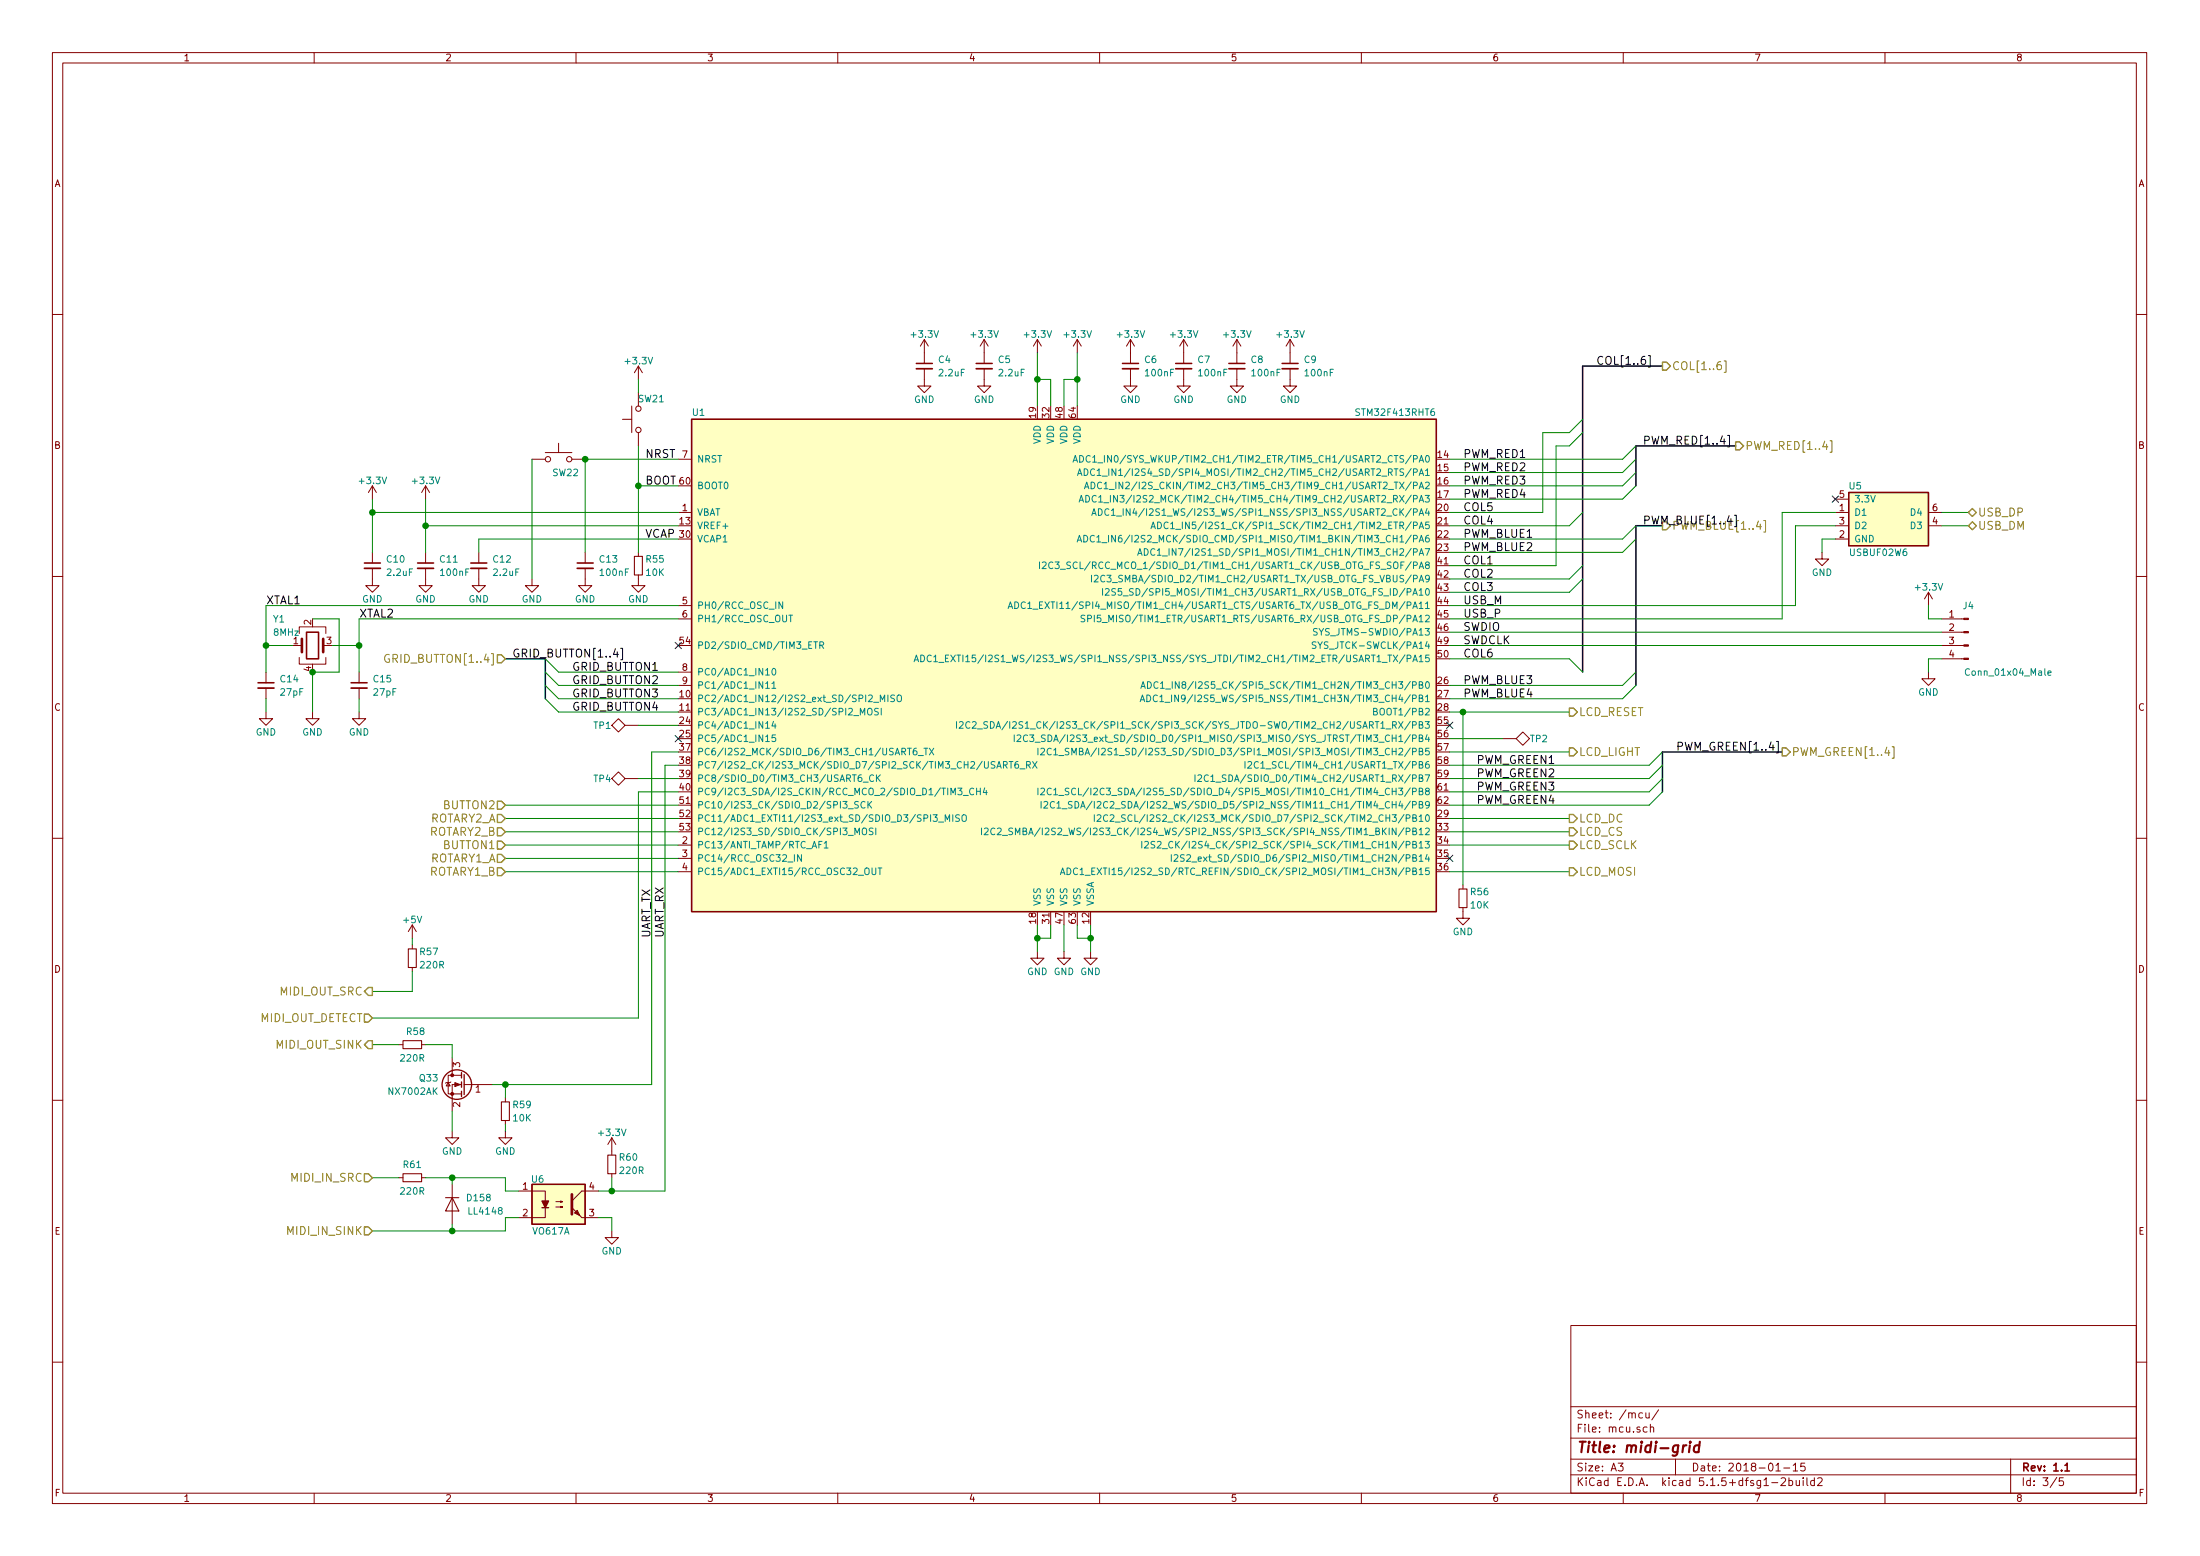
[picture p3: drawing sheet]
EESchema Schematic File Version 4
EELAYER 30 0
EELAYER END
$Descr A3 16535 11693
encoding utf-8
Sheet 3 5
Title "midi-grid"
Date "2018-01-15"
Rev "1.1"
Comp ""
Comment1 ""
Comment2 ""
Comment3 ""
Comment4 ""
$EndDescr
$Comp
L project_library:STM32F411RCTx U1
U 1 1
P 8000 5050
F 0 "U1" H 5200 6975 50  0000 L BNN
F 1 "STM32F413RHT6" H 10800 6975 50  0000 R BNN
F 2 "project_library:LQFP-64_10x10mm_Pitch0.5mm" H 10800 6925 50  0001 R TNN
F 3 "" H 8000 5050 50  0001 C CNN
	1    8000 5050
	1    0    0    -1  
$EndComp
Text Label 11000 3450 0    60   ~ 0
PWM_RED1
Text Label 11000 3550 0    60   ~ 0
PWM_RED2
Text Label 11000 3650 0    60   ~ 0
PWM_RED3
Text Label 11000 3750 0    60   ~ 0
PWM_RED4
Entry Wire Line
	12200 3450 12300 3350
Entry Wire Line
	12200 3550 12300 3450
Entry Wire Line
	12200 3650 12300 3550
Entry Wire Line
	12200 3750 12300 3650
Text HLabel 13050 3350 2    60   Output ~ 0
PWM_RED[1..4]
Text Label 11100 5750 0    60   ~ 0
PWM_GREEN1
Text Label 11100 5850 0    60   ~ 0
PWM_GREEN2
Text Label 11100 5950 0    60   ~ 0
PWM_GREEN3
Text Label 11100 6050 0    60   ~ 0
PWM_GREEN4
Entry Wire Line
	12200 4050 12300 3950
Entry Wire Line
	12200 4150 12300 4050
Entry Wire Line
	12200 5150 12300 5050
Entry Wire Line
	12200 5250 12300 5150
Text HLabel 13400 5650 2    60   Output ~ 0
PWM_GREEN[1..4]
Text Label 11000 4050 0    60   ~ 0
PWM_BLUE1
Text Label 11000 4150 0    60   ~ 0
PWM_BLUE2
Text Label 11000 5150 0    60   ~ 0
PWM_BLUE3
Text Label 11000 5250 0    60   ~ 0
PWM_BLUE4
Entry Wire Line
	12400 5750 12500 5650
Entry Wire Line
	12400 5850 12500 5750
Entry Wire Line
	12400 5950 12500 5850
Entry Wire Line
	12400 6050 12500 5950
Text HLabel 12500 3950 2    60   Output ~ 0
PWM_BLUE[1..4]
$Comp
L project_library:GND #PWR091
U 1 1
P 8000 7150
F 0 "#PWR091" H 8000 6900 50  0001 C CNN
F 1 "GND" H 8000 7000 50  0000 C CNN
F 2 "" H 8000 7150 50  0001 C CNN
F 3 "" H 8000 7150 50  0001 C CNN
	1    8000 7150
	1    0    0    -1  
$EndComp
$Comp
L project_library:GND #PWR092
U 1 1
P 8200 7150
F 0 "#PWR092" H 8200 6900 50  0001 C CNN
F 1 "GND" H 8200 7000 50  0000 C CNN
F 2 "" H 8200 7150 50  0001 C CNN
F 3 "" H 8200 7150 50  0001 C CNN
	1    8200 7150
	1    0    0    -1  
$EndComp
$Comp
L project_library:GND #PWR093
U 1 1
P 7800 7150
F 0 "#PWR093" H 7800 6900 50  0001 C CNN
F 1 "GND" H 7800 7000 50  0000 C CNN
F 2 "" H 7800 7150 50  0001 C CNN
F 3 "" H 7800 7150 50  0001 C CNN
	1    7800 7150
	1    0    0    -1  
$EndComp
$Comp
L project_library:+3.3V #PWR094
U 1 1
P 7800 2650
F 0 "#PWR094" H 7800 2500 50  0001 C CNN
F 1 "+3.3V" H 7800 2790 50  0000 C CNN
F 2 "" H 7800 2650 50  0001 C CNN
F 3 "" H 7800 2650 50  0001 C CNN
	1    7800 2650
	1    0    0    -1  
$EndComp
$Comp
L project_library:+3.3V #PWR095
U 1 1
P 8100 2650
F 0 "#PWR095" H 8100 2500 50  0001 C CNN
F 1 "+3.3V" H 8100 2790 50  0000 C CNN
F 2 "" H 8100 2650 50  0001 C CNN
F 3 "" H 8100 2650 50  0001 C CNN
	1    8100 2650
	1    0    0    -1  
$EndComp
Text Label 11000 4750 0    60   ~ 0
SWDIO
Text Label 11000 4850 0    60   ~ 0
SWDCLK
$Comp
L project_library:Conn_01x04_Male J4
U 1 1
P 14800 4750
F 0 "J4" H 14800 4950 50  0000 C CNN
F 1 "Conn_01x04_Male" H 14500 4450 50  0000 C CNN
F 2 "project_library:Molex_KK-6410-04_04x2.54mm_Straight" H 14800 4750 50  0001 C CNN
F 3 "" H 14800 4750 50  0001 C CNN
	1    14800 4750
	-1   0    0    -1  
$EndComp
$Comp
L project_library:+3.3V #PWR096
U 1 1
P 14500 4550
F 0 "#PWR096" H 14500 4400 50  0001 C CNN
F 1 "+3.3V" H 14500 4690 50  0000 C CNN
F 2 "" H 14500 4550 50  0001 C CNN
F 3 "" H 14500 4550 50  0001 C CNN
	1    14500 4550
	1    0    0    -1  
$EndComp
$Comp
L project_library:GND #PWR097
U 1 1
P 14500 5050
F 0 "#PWR097" H 14500 4800 50  0001 C CNN
F 1 "GND" H 14500 4900 50  0000 C CNN
F 2 "" H 14500 5050 50  0001 C CNN
F 3 "" H 14500 5050 50  0001 C CNN
	1    14500 5050
	1    0    0    -1  
$EndComp
Text Label 4300 5050 0    60   ~ 0
GRID_BUTTON1
Text Label 4300 5150 0    60   ~ 0
GRID_BUTTON2
Text Label 4300 5250 0    60   ~ 0
GRID_BUTTON3
Text Label 4300 5350 0    60   ~ 0
GRID_BUTTON4
Entry Wire Line
	4200 5050 4100 4950
Entry Wire Line
	4200 5150 4100 5050
Entry Wire Line
	4200 5250 4100 5150
Entry Wire Line
	4200 5350 4100 5250
Text HLabel 3800 4950 0    60   Input ~ 0
GRID_BUTTON[1..4]
Text HLabel 14800 3850 2    60   BiDi ~ 0
USB_DP
Text HLabel 14800 3950 2    60   BiDi ~ 0
USB_DM
Text Label 11000 4250 0    60   ~ 0
COL1
Text Label 11000 4350 0    60   ~ 0
COL2
Text Label 11000 4450 0    60   ~ 0
COL3
Text Label 11000 3950 0    60   ~ 0
COL4
Text Label 11000 3850 0    60   ~ 0
COL5
Text Label 11000 4950 0    60   ~ 0
COL6
$Comp
L project_library:USBUF U5
U 1 1
P 14200 3850
F 0 "U5" H 13950 4050 50  0000 C CNN
F 1 "USBUF02W6" H 13900 3550 50  0000 L CNN
F 2 "project_library:SOT-363_SC-70-6" H 14200 3500 50  0001 C CNN
F 3 "" H 14200 3850 50  0001 C CNN
F 4 "http://uk.farnell.com/stmicroelectronics/usbuf02w6/filter-low-pass-1ghz-sot-323-6/dp/2341659" H 14200 3850 60  0001 C CNN "Catalog link"
	1    14200 3850
	1    0    0    -1  
$EndComp
$Comp
L project_library:GND #PWR098
U 1 1
P 13700 4150
F 0 "#PWR098" H 13700 3900 50  0001 C CNN
F 1 "GND" H 13700 4000 50  0000 C CNN
F 2 "" H 13700 4150 50  0001 C CNN
F 3 "" H 13700 4150 50  0001 C CNN
	1    13700 4150
	1    0    0    -1  
$EndComp
Text HLabel 3800 6350 0    60   Input ~ 0
BUTTON1
Text HLabel 3800 6050 0    60   Input ~ 0
BUTTON2
Text HLabel 3800 6450 0    60   Input ~ 0
ROTARY1_A
Text HLabel 3800 6550 0    60   Input ~ 0
ROTARY1_B
Text HLabel 3800 6150 0    60   Input ~ 0
ROTARY2_A
Text HLabel 3800 6250 0    60   Input ~ 0
ROTARY2_B
$Comp
L project_library:C_Small C6
U 1 1
P 8500 2750
F 0 "C6" H 8600 2800 50  0000 L CNN
F 1 "100nF" H 8600 2700 50  0000 L CNN
F 2 "project_library:C_0603" H 8500 2750 50  0001 C CNN
F 3 "" H 8500 2750 50  0001 C CNN
	1    8500 2750
	1    0    0    -1  
$EndComp
$Comp
L project_library:GND #PWR099
U 1 1
P 8500 2850
F 0 "#PWR099" H 8500 2600 50  0001 C CNN
F 1 "GND" H 8500 2700 50  0000 C CNN
F 2 "" H 8500 2850 50  0001 C CNN
F 3 "" H 8500 2850 50  0001 C CNN
	1    8500 2850
	1    0    0    -1  
$EndComp
$Comp
L project_library:+3.3V #PWR0100
U 1 1
P 8500 2650
F 0 "#PWR0100" H 8500 2500 50  0001 C CNN
F 1 "+3.3V" H 8500 2790 50  0000 C CNN
F 2 "" H 8500 2650 50  0001 C CNN
F 3 "" H 8500 2650 50  0001 C CNN
	1    8500 2650
	1    0    0    -1  
$EndComp
$Comp
L project_library:C_Small C7
U 1 1
P 8900 2750
F 0 "C7" H 9000 2800 50  0000 L CNN
F 1 "100nF" H 9000 2700 50  0000 L CNN
F 2 "project_library:C_0603" H 8900 2750 50  0001 C CNN
F 3 "" H 8900 2750 50  0001 C CNN
	1    8900 2750
	1    0    0    -1  
$EndComp
$Comp
L project_library:GND #PWR0101
U 1 1
P 8900 2850
F 0 "#PWR0101" H 8900 2600 50  0001 C CNN
F 1 "GND" H 8900 2700 50  0000 C CNN
F 2 "" H 8900 2850 50  0001 C CNN
F 3 "" H 8900 2850 50  0001 C CNN
	1    8900 2850
	1    0    0    -1  
$EndComp
$Comp
L project_library:+3.3V #PWR0102
U 1 1
P 8900 2650
F 0 "#PWR0102" H 8900 2500 50  0001 C CNN
F 1 "+3.3V" H 8900 2790 50  0000 C CNN
F 2 "" H 8900 2650 50  0001 C CNN
F 3 "" H 8900 2650 50  0001 C CNN
	1    8900 2650
	1    0    0    -1  
$EndComp
$Comp
L project_library:C_Small C8
U 1 1
P 9300 2750
F 0 "C8" H 9400 2800 50  0000 L CNN
F 1 "100nF" H 9400 2700 50  0000 L CNN
F 2 "project_library:C_0603" H 9300 2750 50  0001 C CNN
F 3 "" H 9300 2750 50  0001 C CNN
	1    9300 2750
	1    0    0    -1  
$EndComp
$Comp
L project_library:GND #PWR0103
U 1 1
P 9300 2850
F 0 "#PWR0103" H 9300 2600 50  0001 C CNN
F 1 "GND" H 9300 2700 50  0000 C CNN
F 2 "" H 9300 2850 50  0001 C CNN
F 3 "" H 9300 2850 50  0001 C CNN
	1    9300 2850
	1    0    0    -1  
$EndComp
$Comp
L project_library:+3.3V #PWR0104
U 1 1
P 9300 2650
F 0 "#PWR0104" H 9300 2500 50  0001 C CNN
F 1 "+3.3V" H 9300 2790 50  0000 C CNN
F 2 "" H 9300 2650 50  0001 C CNN
F 3 "" H 9300 2650 50  0001 C CNN
	1    9300 2650
	1    0    0    -1  
$EndComp
$Comp
L project_library:C_Small C9
U 1 1
P 9700 2750
F 0 "C9" H 9800 2800 50  0000 L CNN
F 1 "100nF" H 9800 2700 50  0000 L CNN
F 2 "project_library:C_0603" H 9700 2750 50  0001 C CNN
F 3 "" H 9700 2750 50  0001 C CNN
	1    9700 2750
	1    0    0    -1  
$EndComp
$Comp
L project_library:GND #PWR0105
U 1 1
P 9700 2850
F 0 "#PWR0105" H 9700 2600 50  0001 C CNN
F 1 "GND" H 9700 2700 50  0000 C CNN
F 2 "" H 9700 2850 50  0001 C CNN
F 3 "" H 9700 2850 50  0001 C CNN
	1    9700 2850
	1    0    0    -1  
$EndComp
$Comp
L project_library:+3.3V #PWR0106
U 1 1
P 9700 2650
F 0 "#PWR0106" H 9700 2500 50  0001 C CNN
F 1 "+3.3V" H 9700 2790 50  0000 C CNN
F 2 "" H 9700 2650 50  0001 C CNN
F 3 "" H 9700 2650 50  0001 C CNN
	1    9700 2650
	1    0    0    -1  
$EndComp
Text HLabel 11800 6550 2    60   Output ~ 0
LCD_MOSI
Text HLabel 11800 6350 2    60   Output ~ 0
LCD_SCLK
Text HLabel 11800 5650 2    60   Output ~ 0
LCD_LIGHT
Text HLabel 11800 6150 2    60   Output ~ 0
LCD_DC
Text HLabel 11800 6250 2    60   Output ~ 0
LCD_CS
Text HLabel 11800 5350 2    60   Output ~ 0
LCD_RESET
Entry Wire Line
	11800 3950 11900 3850
Entry Wire Line
	11800 3250 11900 3150
Entry Wire Line
	11800 3350 11900 3250
Entry Wire Line
	11800 4350 11900 4250
Entry Wire Line
	11800 4450 11900 4350
Entry Wire Line
	11800 4950 11900 5050
Text HLabel 12500 2750 2    60   Output ~ 0
COL[1..6]
$Comp
L project_library:C_Small C12
U 1 1
P 3600 4250
F 0 "C12" H 3700 4300 50  0000 L CNN
F 1 "2.2uF" H 3700 4200 50  0000 L CNN
F 2 "project_library:C_0603" H 3600 4250 50  0001 C CNN
F 3 "" H 3600 4250 50  0001 C CNN
	1    3600 4250
	1    0    0    -1  
$EndComp
$Comp
L project_library:C_Small C10
U 1 1
P 2800 4250
F 0 "C10" H 2900 4300 50  0000 L CNN
F 1 "2.2uF" H 2900 4200 50  0000 L CNN
F 2 "project_library:C_0603" H 2800 4250 50  0001 C CNN
F 3 "" H 2800 4250 50  0001 C CNN
	1    2800 4250
	1    0    0    -1  
$EndComp
$Comp
L project_library:C_Small C11
U 1 1
P 3200 4250
F 0 "C11" H 3300 4300 50  0000 L CNN
F 1 "100nF" H 3300 4200 50  0000 L CNN
F 2 "project_library:C_0603" H 3200 4250 50  0001 C CNN
F 3 "" H 3200 4250 50  0001 C CNN
	1    3200 4250
	1    0    0    -1  
$EndComp
$Comp
L project_library:GND #PWR0107
U 1 1
P 3600 4350
F 0 "#PWR0107" H 3600 4100 50  0001 C CNN
F 1 "GND" H 3600 4200 50  0000 C CNN
F 2 "" H 3600 4350 50  0001 C CNN
F 3 "" H 3600 4350 50  0001 C CNN
	1    3600 4350
	1    0    0    -1  
$EndComp
$Comp
L project_library:GND #PWR0108
U 1 1
P 3200 4350
F 0 "#PWR0108" H 3200 4100 50  0001 C CNN
F 1 "GND" H 3200 4200 50  0000 C CNN
F 2 "" H 3200 4350 50  0001 C CNN
F 3 "" H 3200 4350 50  0001 C CNN
	1    3200 4350
	1    0    0    -1  
$EndComp
$Comp
L project_library:GND #PWR0109
U 1 1
P 2800 4350
F 0 "#PWR0109" H 2800 4100 50  0001 C CNN
F 1 "GND" H 2800 4200 50  0000 C CNN
F 2 "" H 2800 4350 50  0001 C CNN
F 3 "" H 2800 4350 50  0001 C CNN
	1    2800 4350
	1    0    0    -1  
$EndComp
$Comp
L project_library:+3.3V #PWR0110
U 1 1
P 3200 3750
F 0 "#PWR0110" H 3200 3600 50  0001 C CNN
F 1 "+3.3V" H 3200 3890 50  0000 C CNN
F 2 "" H 3200 3750 50  0001 C CNN
F 3 "" H 3200 3750 50  0001 C CNN
	1    3200 3750
	1    0    0    -1  
$EndComp
$Comp
L project_library:+3.3V #PWR0111
U 1 1
P 2800 3750
F 0 "#PWR0111" H 2800 3600 50  0001 C CNN
F 1 "+3.3V" H 2800 3890 50  0000 C CNN
F 2 "" H 2800 3750 50  0001 C CNN
F 3 "" H 2800 3750 50  0001 C CNN
	1    2800 3750
	1    0    0    -1  
$EndComp
$Comp
L project_library:R_Small R55
U 1 1
P 4800 4250
F 0 "R55" H 4850 4300 50  0000 L CNN
F 1 "10K" H 4850 4200 50  0000 L CNN
F 2 "project_library:R_0603" H 4800 4250 50  0001 C CNN
F 3 "" H 4800 4250 50  0001 C CNN
	1    4800 4250
	1    0    0    -1  
$EndComp
$Comp
L project_library:GND #PWR0112
U 1 1
P 4800 4350
F 0 "#PWR0112" H 4800 4100 50  0001 C CNN
F 1 "GND" H 4800 4200 50  0000 C CNN
F 2 "" H 4800 4350 50  0001 C CNN
F 3 "" H 4800 4350 50  0001 C CNN
	1    4800 4350
	1    0    0    -1  
$EndComp
$Comp
L project_library:SW_Push SW21
U 1 1
P 4800 3150
F 0 "SW21" V 4950 2950 50  0000 L CNN
F 1 "SW_Push" H 4800 3090 50  0001 C CNN
F 2 "project_library:SW_SPST_PTS645" H 4800 3350 50  0001 C CNN
F 3 "" H 4800 3350 50  0001 C CNN
	1    4800 3150
	0    -1   -1   0   
$EndComp
$Comp
L project_library:SW_Push SW22
U 1 1
P 4200 3450
F 0 "SW22" H 4150 3350 50  0000 L CNN
F 1 "SW_Push" H 4200 3390 50  0001 C CNN
F 2 "project_library:SW_SPST_PTS645" H 4200 3650 50  0001 C CNN
F 3 "" H 4200 3650 50  0001 C CNN
	1    4200 3450
	1    0    0    -1  
$EndComp
$Comp
L project_library:GND #PWR0113
U 1 1
P 4000 4350
F 0 "#PWR0113" H 4000 4100 50  0001 C CNN
F 1 "GND" H 4000 4200 50  0000 C CNN
F 2 "" H 4000 4350 50  0001 C CNN
F 3 "" H 4000 4350 50  0001 C CNN
	1    4000 4350
	1    0    0    -1  
$EndComp
$Comp
L project_library:+3.3V #PWR0114
U 1 1
P 4800 2850
F 0 "#PWR0114" H 4800 2700 50  0001 C CNN
F 1 "+3.3V" H 4800 2990 50  0000 C CNN
F 2 "" H 4800 2850 50  0001 C CNN
F 3 "" H 4800 2850 50  0001 C CNN
	1    4800 2850
	1    0    0    -1  
$EndComp
$Comp
L project_library:C_Small C14
U 1 1
P 2000 5150
F 0 "C14" H 2100 5200 50  0000 L CNN
F 1 "27pF" H 2100 5100 50  0000 L CNN
F 2 "project_library:C_0603" H 2000 5150 50  0001 C CNN
F 3 "" H 2000 5150 50  0001 C CNN
	1    2000 5150
	1    0    0    -1  
$EndComp
$Comp
L project_library:C_Small C15
U 1 1
P 2700 5150
F 0 "C15" H 2800 5200 50  0000 L CNN
F 1 "27pF" H 2800 5100 50  0000 L CNN
F 2 "project_library:C_0603" H 2700 5150 50  0001 C CNN
F 3 "" H 2700 5150 50  0001 C CNN
	1    2700 5150
	1    0    0    -1  
$EndComp
$Comp
L project_library:GND #PWR0115
U 1 1
P 2700 5350
F 0 "#PWR0115" H 2700 5100 50  0001 C CNN
F 1 "GND" H 2700 5200 50  0000 C CNN
F 2 "" H 2700 5350 50  0001 C CNN
F 3 "" H 2700 5350 50  0001 C CNN
	1    2700 5350
	1    0    0    -1  
$EndComp
$Comp
L project_library:GND #PWR0116
U 1 1
P 2000 5350
F 0 "#PWR0116" H 2000 5100 50  0001 C CNN
F 1 "GND" H 2000 5200 50  0000 C CNN
F 2 "" H 2000 5350 50  0001 C CNN
F 3 "" H 2000 5350 50  0001 C CNN
	1    2000 5350
	1    0    0    -1  
$EndComp
$Comp
L project_library:C_Small C13
U 1 1
P 4400 4250
F 0 "C13" H 4500 4300 50  0000 L CNN
F 1 "100nF" H 4500 4200 50  0000 L CNN
F 2 "project_library:C_0603" H 4400 4250 50  0001 C CNN
F 3 "" H 4400 4250 50  0001 C CNN
	1    4400 4250
	1    0    0    -1  
$EndComp
$Comp
L project_library:GND #PWR0117
U 1 1
P 4400 4350
F 0 "#PWR0117" H 4400 4100 50  0001 C CNN
F 1 "GND" H 4400 4200 50  0000 C CNN
F 2 "" H 4400 4350 50  0001 C CNN
F 3 "" H 4400 4350 50  0001 C CNN
	1    4400 4350
	1    0    0    -1  
$EndComp
$Comp
L project_library:C_Small C4
U 1 1
P 6950 2750
F 0 "C4" H 7050 2800 50  0000 L CNN
F 1 "2.2uF" H 7050 2700 50  0000 L CNN
F 2 "project_library:C_0603" H 6950 2750 50  0001 C CNN
F 3 "" H 6950 2750 50  0001 C CNN
	1    6950 2750
	1    0    0    -1  
$EndComp
$Comp
L project_library:+3.3V #PWR0118
U 1 1
P 6950 2650
F 0 "#PWR0118" H 6950 2500 50  0001 C CNN
F 1 "+3.3V" H 6950 2790 50  0000 C CNN
F 2 "" H 6950 2650 50  0001 C CNN
F 3 "" H 6950 2650 50  0001 C CNN
	1    6950 2650
	1    0    0    -1  
$EndComp
$Comp
L project_library:GND #PWR0119
U 1 1
P 6950 2850
F 0 "#PWR0119" H 6950 2600 50  0001 C CNN
F 1 "GND" H 6950 2700 50  0000 C CNN
F 2 "" H 6950 2850 50  0001 C CNN
F 3 "" H 6950 2850 50  0001 C CNN
	1    6950 2850
	1    0    0    -1  
$EndComp
$Comp
L project_library:C_Small C5
U 1 1
P 7400 2750
F 0 "C5" H 7500 2800 50  0000 L CNN
F 1 "2.2uF" H 7500 2700 50  0000 L CNN
F 2 "project_library:C_0603" H 7400 2750 50  0001 C CNN
F 3 "" H 7400 2750 50  0001 C CNN
	1    7400 2750
	1    0    0    -1  
$EndComp
$Comp
L project_library:+3.3V #PWR0120
U 1 1
P 7400 2650
F 0 "#PWR0120" H 7400 2500 50  0001 C CNN
F 1 "+3.3V" H 7400 2790 50  0000 C CNN
F 2 "" H 7400 2650 50  0001 C CNN
F 3 "" H 7400 2650 50  0001 C CNN
	1    7400 2650
	1    0    0    -1  
$EndComp
$Comp
L project_library:GND #PWR0121
U 1 1
P 7400 2850
F 0 "#PWR0121" H 7400 2600 50  0001 C CNN
F 1 "GND" H 7400 2700 50  0000 C CNN
F 2 "" H 7400 2850 50  0001 C CNN
F 3 "" H 7400 2850 50  0001 C CNN
	1    7400 2850
	1    0    0    -1  
$EndComp
NoConn ~ 13800 3750
Text HLabel 2800 8850 0    60   Input ~ 0
MIDI_IN_SRC
Text HLabel 2800 9250 0    60   Input ~ 0
MIDI_IN_SINK
Text HLabel 2800 7450 0    60   Output ~ 0
MIDI_OUT_SRC
Text HLabel 2800 7850 0    60   Output ~ 0
MIDI_OUT_SINK
$Comp
L project_library:R_Small R57
U 1 1
P 3100 7200
F 0 "R57" H 3150 7250 50  0000 L CNN
F 1 "220R" H 3150 7150 50  0000 L CNN
F 2 "project_library:R_0603" H 3100 7200 50  0001 C CNN
F 3 "" H 3100 7200 50  0001 C CNN
	1    3100 7200
	1    0    0    -1  
$EndComp
$Comp
L project_library:R_Small R58
U 1 1
P 3100 7850
F 0 "R58" V 3000 7800 50  0000 L CNN
F 1 "220R" V 3200 7850 50  0000 C CNN
F 2 "project_library:R_0603" H 3100 7850 50  0001 C CNN
F 3 "" H 3100 7850 50  0001 C CNN
	1    3100 7850
	0    1    1    0   
$EndComp
$Comp
L project_library:2N7002 Q33
U 1 1
P 3500 8150
F 0 "Q33" H 3700 8200 50  0000 L CNN
F 1 "NX7002AK" H 3700 8100 50  0000 L CNN
F 2 "project_library:SOT-23" H 3700 8075 50  0001 L CIN
F 3 "" H 3500 8150 50  0001 L CNN
	1    3500 8150
	-1   0    0    -1  
$EndComp
$Comp
L project_library:R_Small R59
U 1 1
P 3800 8350
F 0 "R59" H 3750 8400 50  0000 R CNN
F 1 "10K" H 3750 8300 50  0000 R CNN
F 2 "project_library:R_0603" H 3800 8350 50  0001 C CNN
F 3 "" H 3800 8350 50  0001 C CNN
	1    3800 8350
	-1   0    0    -1  
$EndComp
$Comp
L project_library:GND #PWR0122
U 1 1
P 3400 8500
F 0 "#PWR0122" H 3400 8250 50  0001 C CNN
F 1 "GND" H 3400 8350 50  0000 C CNN
F 2 "" H 3400 8500 50  0001 C CNN
F 3 "" H 3400 8500 50  0001 C CNN
	1    3400 8500
	-1   0    0    -1  
$EndComp
$Comp
L project_library:GND #PWR0123
U 1 1
P 3800 8500
F 0 "#PWR0123" H 3800 8250 50  0001 C CNN
F 1 "GND" H 3800 8350 50  0000 C CNN
F 2 "" H 3800 8500 50  0001 C CNN
F 3 "" H 3800 8500 50  0001 C CNN
	1    3800 8500
	-1   0    0    -1  
$EndComp
$Comp
L project_library:+5V #PWR0124
U 1 1
P 3100 7050
F 0 "#PWR0124" H 3100 6900 50  0001 C CNN
F 1 "+5V" H 3100 7190 50  0000 C CNN
F 2 "" H 3100 7050 50  0001 C CNN
F 3 "" H 3100 7050 50  0001 C CNN
	1    3100 7050
	1    0    0    -1  
$EndComp
$Comp
L project_library:LL4148 D158
U 1 1
P 3400 9050
F 0 "D158" V 3350 9250 50  0000 C CNN
F 1 "LL4148" V 3450 9300 50  0000 C CNN
F 2 "project_library:D_MiniMELF" H 3400 8875 50  0001 C CNN
F 3 "" H 3400 9050 50  0001 C CNN
	1    3400 9050
	0    1    1    0   
$EndComp
$Comp
L project_library:LTV-357T U6
U 1 1
P 4200 9050
F 0 "U6" H 3990 9240 50  0000 L CNN
F 1 "VO617A" H 4000 8850 50  0000 L CNN
F 2 "project_library:DIP4-smd" H 4000 8850 50  0001 L CIN
F 3 "" H 4200 9050 50  0001 L CNN
F 4 "https://eu.mouser.com/ProductDetail/Vishay-Semiconductors/VO617A-8X017T?qs=%2fha2pyFaduga7JDI9Y4HlZSPCPCm8mReb3LRegGLigzOqtsvsZdCeQ%3d%3d" H 4200 9050 60  0001 C CNN "Catalog link"
	1    4200 9050
	1    0    0    -1  
$EndComp
$Comp
L project_library:R_Small R61
U 1 1
P 3100 8850
F 0 "R61" V 3000 8850 50  0000 C CNN
F 1 "220R" V 3200 8850 50  0000 C CNN
F 2 "project_library:R_0603" H 3100 8850 50  0001 C CNN
F 3 "" H 3100 8850 50  0001 C CNN
	1    3100 8850
	0    1    1    0   
$EndComp
$Comp
L project_library:GND #PWR0125
U 1 1
P 4600 9250
F 0 "#PWR0125" H 4600 9000 50  0001 C CNN
F 1 "GND" H 4600 9100 50  0000 C CNN
F 2 "" H 4600 9250 50  0001 C CNN
F 3 "" H 4600 9250 50  0001 C CNN
	1    4600 9250
	-1   0    0    -1  
$EndComp
$Comp
L project_library:R_Small R60
U 1 1
P 4600 8750
F 0 "R60" H 4550 8700 50  0000 R CNN
F 1 "220R" H 4550 8800 50  0000 R CNN
F 2 "project_library:R_0603" H 4600 8750 50  0001 C CNN
F 3 "" H 4600 8750 50  0001 C CNN
	1    4600 8750
	-1   0    0    1   
$EndComp
$Comp
L project_library:+3.3V #PWR0126
U 1 1
P 4600 8650
F 0 "#PWR0126" H 4600 8500 50  0001 C CNN
F 1 "+3.3V" H 4600 8790 50  0000 C CNN
F 2 "" H 4600 8650 50  0001 C CNN
F 3 "" H 4600 8650 50  0001 C CNN
	1    4600 8650
	1    0    0    -1  
$EndComp
Text Label 12000 2750 0    60   ~ 0
COL[1..6]
Text Label 12350 3350 0    60   ~ 0
PWM_RED[1..4]
Text Label 12600 5650 0    60   ~ 0
PWM_GREEN[1..4]
Text Label 12350 3950 0    60   ~ 0
PWM_BLUE[1..4]
Text Label 3850 4950 0    60   ~ 0
GRID_BUTTON[1..4]
Text HLabel 2800 7650 0    60   Input ~ 0
MIDI_OUT_DETECT
Text Label 11000 4550 0    60   ~ 0
USB_M
Text Label 11000 4650 0    60   ~ 0
USB_P
Text Label 4850 3450 0    60   ~ 0
NRST
Text Label 4850 3650 0    60   ~ 0
BOOT
Text Label 4850 4050 0    60   ~ 0
VCAP
Text Label 2000 4550 0    60   ~ 0
XTAL1
Text Label 2700 4650 0    60   ~ 0
XTAL2
Text Label 4900 7050 1    60   ~ 0
UART_TX
Text Label 5000 7050 1    60   ~ 0
UART_RX
$Comp
L project_library:TEST TP2
U 1 1
P 11300 5550
F 0 "TP2" V 11300 5750 50  0000 L CNN
F 1 "TEST" V 11250 6000 50  0001 L CNN
F 2 "project_library:Test_Point_Pad_d3.0mm" H 11300 5550 50  0001 C CNN
F 3 "" H 11300 5550 50  0001 C CNN
	1    11300 5550
	0    1    1    0   
$EndComp
$Comp
L project_library:TEST TP1
U 1 1
P 4800 5450
F 0 "TP1" V 4800 5650 50  0000 L CNN
F 1 "TEST" V 4750 5900 50  0001 L CNN
F 2 "project_library:Test_Point_Pad_d3.0mm" H 4800 5450 50  0001 C CNN
F 3 "" H 4800 5450 50  0001 C CNN
	1    4800 5450
	0    -1   1    0   
$EndComp
NoConn ~ 5100 4850
$Comp
L project_library:Crystal_GND24 Y1
U 1 1
P 2350 4850
F 0 "Y1" H 2050 5050 50  0000 L CNN
F 1 "8MHz" H 2050 4950 50  0000 L CNN
F 2 "project_library:Oscillator_SMD_EuroQuartz_XO53-4pin_5.0x3.2mm_HandSoldering" H 2350 4850 50  0001 C CNN
F 3 "" H 2350 4850 50  0001 C CNN
F 4 "https://eu.mouser.com/ProductDetail/?qs=NE97hfUNX0Ef9OqIOqO2cA%3D%3D" H 2350 4850 60  0001 C CNN "Catalog link"
	1    2350 4850
	1    0    0    -1  
$EndComp
$Comp
L project_library:GND #PWR0127
U 1 1
P 2350 5350
F 0 "#PWR0127" H 2350 5100 50  0001 C CNN
F 1 "GND" H 2350 5200 50  0000 C CNN
F 2 "" H 2350 5350 50  0001 C CNN
F 3 "" H 2350 5350 50  0001 C CNN
	1    2350 5350
	1    0    0    -1  
$EndComp
$Comp
L project_library:R_Small R56
U 1 1
P 11000 6750
F 0 "R56" H 11050 6800 50  0000 L CNN
F 1 "10K" H 11050 6700 50  0000 L CNN
F 2 "project_library:R_0603" H 11000 6750 50  0001 C CNN
F 3 "" H 11000 6750 50  0001 C CNN
	1    11000 6750
	1    0    0    -1  
$EndComp
$Comp
L project_library:GND #PWR0128
U 1 1
P 11000 6850
F 0 "#PWR0128" H 11000 6600 50  0001 C CNN
F 1 "GND" H 11000 6700 50  0000 C CNN
F 2 "" H 11000 6850 50  0001 C CNN
F 3 "" H 11000 6850 50  0001 C CNN
	1    11000 6850
	1    0    0    -1  
$EndComp
$Comp
L project_library:TEST TP4
U 1 1
P 4800 5850
F 0 "TP4" V 4800 6050 50  0000 L CNN
F 1 "TEST" V 4750 6300 50  0001 L CNN
F 2 "project_library:Test_Point_Pad_d3.0mm" H 4800 5850 50  0001 C CNN
F 3 "" H 4800 5850 50  0001 C CNN
	1    4800 5850
	0    -1   1    0   
$EndComp
NoConn ~ 5100 5550
NoConn ~ 10900 5450
Wire Wire Line
	5100 5850 4800 5850
Connection ~ 11000 5350
Wire Wire Line
	10900 5350 11000 5350
Wire Wire Line
	11000 6650 11000 5350
Connection ~ 2350 5050
Wire Wire Line
	2350 5050 2350 5350
Wire Wire Line
	2550 5050 2350 5050
Wire Wire Line
	2550 4650 2550 5050
Wire Wire Line
	2350 4650 2550 4650
Wire Wire Line
	5100 5450 4800 5450
Wire Wire Line
	11800 5650 10900 5650
Wire Wire Line
	11300 5550 10900 5550
Wire Wire Line
	4800 5950 5100 5950
Wire Wire Line
	4800 7650 4800 5950
Wire Wire Line
	2800 7650 4800 7650
Wire Wire Line
	3100 7300 3100 7450
Wire Wire Line
	3100 7050 3100 7100
Wire Wire Line
	4900 5650 5100 5650
Wire Wire Line
	5000 5750 5100 5750
Wire Wire Line
	4900 8150 4900 5650
Wire Wire Line
	5000 8950 5000 5750
Wire Wire Line
	3000 8850 2800 8850
Connection ~ 4600 8950
Wire Wire Line
	4600 9150 4600 9250
Wire Wire Line
	4500 9150 4600 9150
Wire Wire Line
	4600 8950 4600 8850
Wire Wire Line
	4500 8950 4600 8950
Connection ~ 3400 9250
Wire Wire Line
	3400 9200 3400 9250
Wire Wire Line
	2800 9250 3400 9250
Wire Wire Line
	3800 9250 3800 9150
Wire Wire Line
	3800 9150 3900 9150
Connection ~ 3400 8850
Wire Wire Line
	3800 8850 3800 8950
Wire Wire Line
	3800 8950 3900 8950
Wire Wire Line
	3400 8850 3400 8900
Wire Wire Line
	3200 8850 3400 8850
Wire Wire Line
	2800 7850 3000 7850
Wire Wire Line
	3100 7450 2800 7450
Wire Wire Line
	3400 7850 3400 7950
Wire Wire Line
	3200 7850 3400 7850
Connection ~ 3800 8150
Wire Wire Line
	3400 8350 3400 8500
Wire Wire Line
	3800 8450 3800 8500
Wire Wire Line
	3800 8150 3800 8250
Wire Wire Line
	3700 8150 3800 8150
Wire Wire Line
	4400 4150 4400 3450
Wire Wire Line
	4000 3450 4000 4350
Connection ~ 4400 3450
Wire Wire Line
	2000 5250 2000 5350
Wire Wire Line
	2700 5250 2700 5350
Connection ~ 2700 4850
Wire Wire Line
	2700 4650 2700 4850
Wire Wire Line
	2500 4850 2700 4850
Connection ~ 2000 4850
Wire Wire Line
	2200 4850 2000 4850
Wire Wire Line
	2000 4550 2000 4850
Wire Wire Line
	4800 2850 4800 2950
Wire Wire Line
	4400 3450 5100 3450
Connection ~ 4800 3650
Wire Wire Line
	4800 3350 4800 3650
Wire Wire Line
	5100 3650 4800 3650
Connection ~ 2800 3850
Connection ~ 3200 3950
Wire Wire Line
	2800 3750 2800 3850
Wire Wire Line
	5100 3850 2800 3850
Wire Wire Line
	3200 3750 3200 3950
Wire Wire Line
	5100 3950 3200 3950
Wire Wire Line
	3600 4050 3600 4150
Wire Wire Line
	5100 4050 3600 4050
Wire Wire Line
	5100 4650 2700 4650
Wire Wire Line
	2000 4550 5100 4550
Wire Wire Line
	10900 6550 11800 6550
Wire Wire Line
	10900 6350 11800 6350
Wire Wire Line
	10900 6250 11800 6250
Wire Wire Line
	11800 6150 10900 6150
Wire Wire Line
	10900 4950 11800 4950
Wire Bus Line
	11900 2750 12500 2750
Wire Wire Line
	11700 3350 11800 3350
Wire Wire Line
	11700 4250 11700 3350
Wire Wire Line
	10900 3850 11600 3850
Wire Wire Line
	11600 3250 11800 3250
Wire Wire Line
	11600 3850 11600 3250
Wire Wire Line
	10900 4450 11800 4450
Wire Wire Line
	10900 4350 11800 4350
Wire Wire Line
	10900 4250 11700 4250
Wire Wire Line
	10900 3950 11800 3950
Wire Wire Line
	3800 6550 5100 6550
Wire Wire Line
	5100 6450 3800 6450
Wire Wire Line
	3800 6150 5100 6150
Wire Wire Line
	5100 6050 3800 6050
Wire Wire Line
	3800 6350 5100 6350
Wire Wire Line
	3800 6250 5100 6250
Wire Wire Line
	14600 3950 14800 3950
Wire Wire Line
	14800 3850 14600 3850
Wire Wire Line
	13700 4050 13700 4150
Wire Wire Line
	13800 4050 13700 4050
Wire Wire Line
	13800 3850 13400 3850
Wire Wire Line
	13500 3950 13800 3950
Wire Wire Line
	13400 3850 13400 4650
Wire Wire Line
	13500 3950 13500 4550
Wire Wire Line
	13500 4550 10900 4550
Wire Wire Line
	13400 4650 10900 4650
Wire Bus Line
	4100 4950 3800 4950
Wire Wire Line
	5100 5350 4200 5350
Wire Wire Line
	5100 5250 4200 5250
Wire Wire Line
	5100 5150 4200 5150
Wire Wire Line
	5100 5050 4200 5050
Wire Wire Line
	14500 4650 14500 4550
Wire Wire Line
	14600 4650 14500 4650
Wire Wire Line
	14500 4950 14500 5050
Wire Wire Line
	14600 4950 14500 4950
Wire Wire Line
	10900 4850 14600 4850
Wire Wire Line
	10900 4750 14600 4750
Connection ~ 7800 2850
Wire Wire Line
	7900 2850 7800 2850
Wire Wire Line
	7900 3050 7900 2850
Wire Wire Line
	7800 2650 7800 2850
Connection ~ 8100 2850
Wire Wire Line
	8000 2850 8000 3050
Wire Wire Line
	8100 2850 8000 2850
Wire Wire Line
	8100 2650 8100 2850
Connection ~ 8200 7050
Wire Wire Line
	8100 7050 8200 7050
Wire Wire Line
	8200 6950 8200 7050
Wire Wire Line
	8100 6950 8100 7050
Wire Wire Line
	8000 6950 8000 7150
Connection ~ 7800 7050
Wire Wire Line
	7900 7050 7900 6950
Wire Wire Line
	7800 7050 7900 7050
Wire Wire Line
	7800 6950 7800 7050
Wire Bus Line
	12500 5650 13400 5650
Wire Wire Line
	10900 6050 12400 6050
Wire Wire Line
	10900 5950 12400 5950
Wire Wire Line
	10900 5850 12400 5850
Wire Wire Line
	10900 5750 12400 5750
Wire Wire Line
	10900 5250 12200 5250
Wire Wire Line
	10900 5150 12200 5150
Wire Bus Line
	12300 3950 12500 3950
Wire Wire Line
	10900 4150 12200 4150
Wire Wire Line
	10900 4050 12200 4050
Wire Bus Line
	12300 3350 13050 3350
Wire Wire Line
	10900 3750 12200 3750
Wire Wire Line
	10900 3650 12200 3650
Wire Wire Line
	10900 3550 12200 3550
Wire Wire Line
	10900 3450 12200 3450
NoConn ~ 10900 6450
Wire Wire Line
	11000 5350 11800 5350
Wire Wire Line
	4600 8950 5000 8950
Wire Wire Line
	3400 9250 3800 9250
Wire Wire Line
	3400 8850 3800 8850
Wire Wire Line
	3800 8150 4900 8150
Wire Wire Line
	2700 4850 2700 5050
Wire Wire Line
	2000 4850 2000 5050
Wire Wire Line
	4800 3650 4800 4150
Wire Wire Line
	2800 3850 2800 4150
Wire Wire Line
	3200 3950 3200 4150
Wire Wire Line
	7800 2850 7800 3050
Wire Wire Line
	8100 2850 8100 3050
Wire Wire Line
	8200 7050 8200 7150
Wire Wire Line
	7800 7050 7800 7150
Wire Bus Line
	12300 3350 12300 3650
Wire Bus Line
	12300 3950 12300 5150
Wire Bus Line
	12500 5650 12500 5950
Wire Bus Line
	4100 4950 4100 5250
Wire Bus Line
	11900 2750 11900 5050
$EndSCHEMATC
